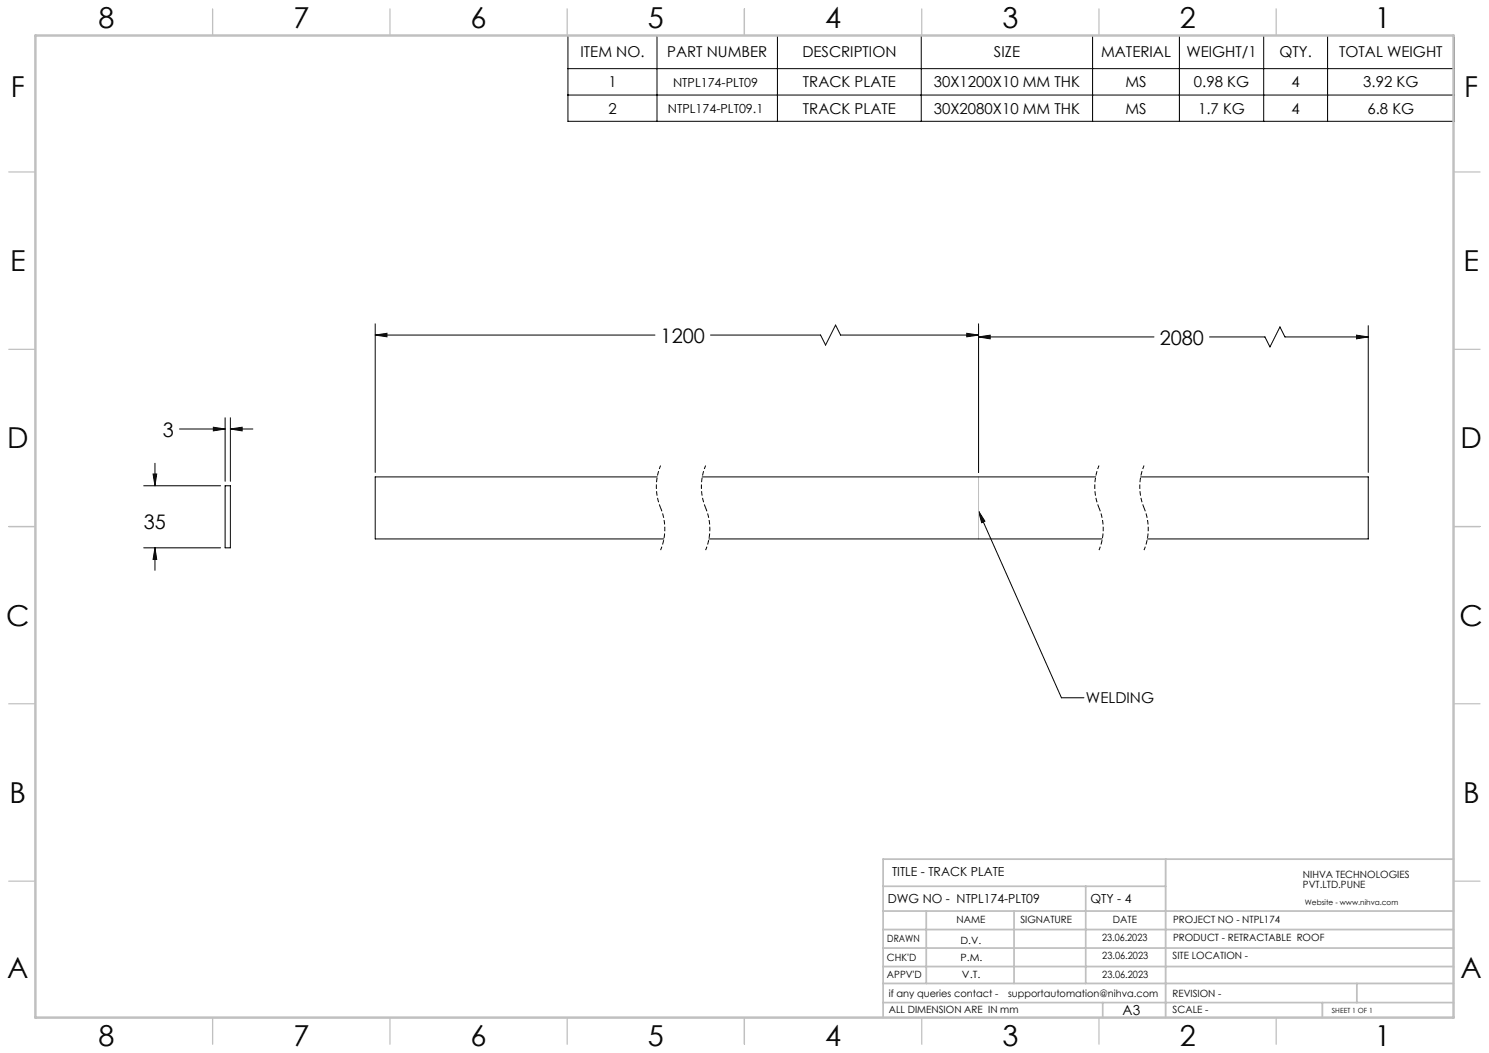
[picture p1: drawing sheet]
<svg xmlns="http://www.w3.org/2000/svg" width="420mm" height="297mm" viewBox="0 0 420 297" stroke-linecap="round" stroke-linejoin="round" font-family="sans-serif">
<g fill="none" stroke="#000" stroke-width=".28">
<path d="M160.2 10h250v24.2h-250zM160.2 19.4h250M185.3 10v24.2M219.3 10v24.2M259.9 10v24.2M308.2 10v24.2M332.7 10v24.2M356.4 10v24.2M374.5 10v24.2M160.2 26.8h250M105.8 94.5l3.3-.5v1zM105.8 91.3v41.9"/>
<path d="M105.8 94.5h78.9M200.4 94.5h31.1l1.4 2.8 2.8-5.6 1.4 2.8h38.9M272.7 94l3.3 .5-3.3 .5zM276 95l3.3-.5v1.1zM276 91.3v41.9M276 95h49.5M341.2 95h15.6l1.4 2.9 2.8-5.7 1.4 2.8h23.5M382.6 94.5l3.3 .5-3.3 .6zM385.9 91.9v41.3M63.5 117.8v17.9M65 117.8v17.9M40.5 137h21.7"/>
<path d="M43.2 133.7h1l-.5 3.3zM43.7 130.7v6.3M50.6 121h12.9M60.2 120.5l3.3 .5-3.3 .5zM63.5 137h1.5v17.5h-1.5zM65 121l3.3-.5v1zM65 121h6.3M185.4 134.5h-79.6v17.5h81.5M198.1 134.5h110.9M321.7 134.5h64.2v17.5h-62.3M40.5 154.5h21.7M43.7 154.5l.5 3.3h-1z"/>
<path d="M43.7 154.5v6.4M200 152h110.9M276 144.2l23.4 52.6h6.4M276 144.2l1.8 2.8-.9 .4z"/>
</g>
<path d="M186.3 131.3a15.5 15.5 0 0 0 0 11.9M199 131.3a15.5 15.5 0 0 0 0 11.9M310 131.3a15.5 15.5 0 0 0 0 11.9M322.7 131.3a15.5 15.5 0 0 0 0 11.9M186.3 143.2a15.5 15.5 0 0 1 0 12M199 143.2a15.5 15.5 0 0 1 0 12M310 143.2a15.5 15.5 0 0 1 0 12M322.7 143.2a15.5 15.5 0 0 1 0 12" fill="none" stroke="#000" stroke-width=".28" stroke-dasharray="1.3 .6" stroke-dashoffset=".2" stroke-linecap="butt"/>
<g fill="none" stroke="#c0c0c0" stroke-width=".35">
<path d="M60 2.5v7.5M110 2.5v7.5M160 2.5v7.5M210 2.5v7.5M260 2.5v7.5M310 2.5v7.5M360 2.5v7.5M2.5 48.5h7.5M410 48.5h7.5M2.5 98.5h7.5M410 98.5h7.5M2.5 148.5h7.5"/>
<path d="M410 148.5h7.5M2.5 198.5h7.5M410 198.5h7.5M2.5 248.5h7.5M410 248.5h7.5M60 287v7.5M110 287v7.5M160 287v7.5M210 287v7.5M260 287v7.5M310 287v7.5M360 287v7.5"/>
</g>
<g fill="none" stroke="#c0c0c0" stroke-width=".5">
<path d="M249.1 257h160.9M249.1 250h79.7M261.3 257v20.4M286 257v20.4M306.2 250v27.4M328.8 242.3v44.7M410 242.3h-160.9v44.7M249.1 272.6h160.9M249.1 267.4h160.9M249.1 262.2h160.9M249.1 277.4h160.9M382.7 277.4v5.4"/>
<path d="M249.1 282.8h160.9M311 282.8v4.2M373 282.8v4.2"/>
</g>
<path d="M10 10h400v277h-400z" fill="none" stroke="#c0c0c0" stroke-width=".7"/>
<path d="M276 134.5v17.5" fill="none" stroke="#c0c0c0" stroke-width=".28"/>
<g fill="#000">
<path d="M276 144.2l1.8 2.8-.9 .4z"/>
<path d="M105.8 94.5l3.3-.5v1zM272.7 94l3.3 .5-3.3 .5zM276 95l3.3-.5v1.1zM382.6 94.5l3.3 .5-3.3 .6zM65 121l3.3-.5v1zM60.2 120.5l3.3 .5-3.3 .5zM43.2 133.7h1l-.5 3.3zM43.7 154.5l.5 3.3h-1z"/>
</g>
<g font-size="8.1">
<text x="27.8" y="8">8</text>
<text x="82.8" y="8">7</text>
<text x="132.8" y="8">6</text>
<text x="182.8" y="8">5</text>
<text x="232.8" y="8">4</text>
<text x="282.8" y="8">3</text>
<text x="332.8" y="8">2</text>
<text x="387.8" y="8">1</text>
<text x="3" y="27.2">F</text>
<text x="413" y="27.2">F</text>
<text x="2.8" y="76.5">E</text>
<text x="412.8" y="76.5">E</text>
<text x="2" y="126.5">D</text>
<text x="412" y="126.5">D</text>
<text x="1.7" y="176.5">C</text>
<text x="411.7" y="176.5">C</text>
<text x="2.7" y="226.5">B</text>
<text x="412.7" y="226.5">B</text>
<text x="2" y="275.7">A</text>
<text x="412" y="275.7">A</text>
<text x="27.8" y="295">8</text>
<text x="82.8" y="295">7</text>
<text x="132.8" y="295">6</text>
<text x="182.8" y="295">5</text>
<text x="232.8" y="295">4</text>
<text x="282.8" y="295">3</text>
<text x="332.8" y="295">2</text>
<text x="387.8" y="295">1</text>
</g>
<g font-size="5.6">
<text x="186.3" y="96.6">1200</text>
<text x="327.1" y="97.2">2080</text>
<text x="46" y="123.1">3</text>
<text x="40.6" y="149.2">35</text>
</g>
<g font-size="4.2">
<text x="163.7" y="16.2">ITEM NO.</text>
<text x="188.2" y="16.2">PART NUMBER</text>
<text x="226.3" y="16.2">DESCRIPTION</text>
<text x="280.4" y="16.2">SIZE</text>
<text x="310.6" y="16.2">MATERIAL</text>
<text x="334.6" y="16.2">WEIGHT/1</text>
<text x="360.9" y="16.2">QTY.</text>
<text x="377.7" y="16.2">TOTAL WEIGHT</text>
<text x="171.6" y="24.6">1</text>
<text x="226.5" y="24.6">TRACK PLATE</text>
<text x="263.4" y="24.6">30X1200X10 MM THK</text>
<text x="317.4" y="24.6">MS</text>
<text x="336.8" y="24.6">0.98 KG</text>
<text x="364.3" y="24.6">4</text>
<text x="384.5" y="24.6">3.92 KG</text>
<text x="171.6" y="32">2</text>
<text x="226.5" y="32">TRACK PLATE</text>
<text x="263.4" y="32">30X2080X10 MM THK</text>
<text x="317.4" y="32">MS</text>
<text x="338" y="32">1.7 KG</text>
<text x="364.3" y="32">4</text>
<text x="385.7" y="32">6.8 KG</text>
<text x="306.3" y="198.4">WELDING</text>
</g>
<text font-size="3.9" x="316.7" y="286.4">A3</text>
<g font-size="3.5">
<text x="189.8" y="24.5">NTPL174-PLT09</text>
<text x="188.4" y="31.9">NTPL174-PLT09.1</text>
<text x="251.6" y="247.2">TITLE - TRACK PLATE</text>
<text x="250.4" y="254.8">DWG NO - NTPL174-PLT09</text>
<text x="307.6" y="254.8">QTY - 4</text>
</g>
<g font-size="2.8">
<text x="367.5" y="247.7">NIHVA TECHNOLOGIES</text>
<text x="367.5" y="250.5">PVT.LTD.PUNE</text>
<text x="269.8" y="260.4">NAME</text>
<text x="287.8" y="260.4">SIGNATURE</text>
<text x="313.9" y="260.5">DATE</text>
<text x="330.9" y="260.5">PROJECT NO - NTPL174</text>
<text x="250.3" y="265.7">DRAWN</text>
<text x="270.9" y="266.1">D.V.</text>
<text x="310.9" y="265.5">23.06.2023</text>
<text x="330.9" y="265.5">PRODUCT - RETRACTABLE ROOF</text>
<text x="250.2" y="271.1">CHK'D</text>
<text x="250.2" y="275.8">APPV'D</text>
<text x="270.9" y="271.1">P.M.</text>
<text x="271.3" y="275.8">V.T.</text>
<text x="310.9" y="270.6">23.06.2023</text>
<text x="310.9" y="275.7">23.06.2023</text>
<text x="330.7" y="270.6">SITE LOCATION -</text>
<text x="250.7" y="281.1">if any queries contact -</text>
<text x="284.3" y="281.1">supportautomation@nihva.com</text>
<text x="330.7" y="281.1">REVISION -</text>
<text x="250.7" y="285.6">ALL DIMENSION ARE IN mm</text>
<text x="330.7" y="285.6">SCALE -</text>
</g>
<text font-size="2.1" x="368.1" y="255.1">Website - www.nihva.com</text>
<text font-size="2" x="375.7" y="285.6">SHEET 1 OF 1</text>
</svg>
